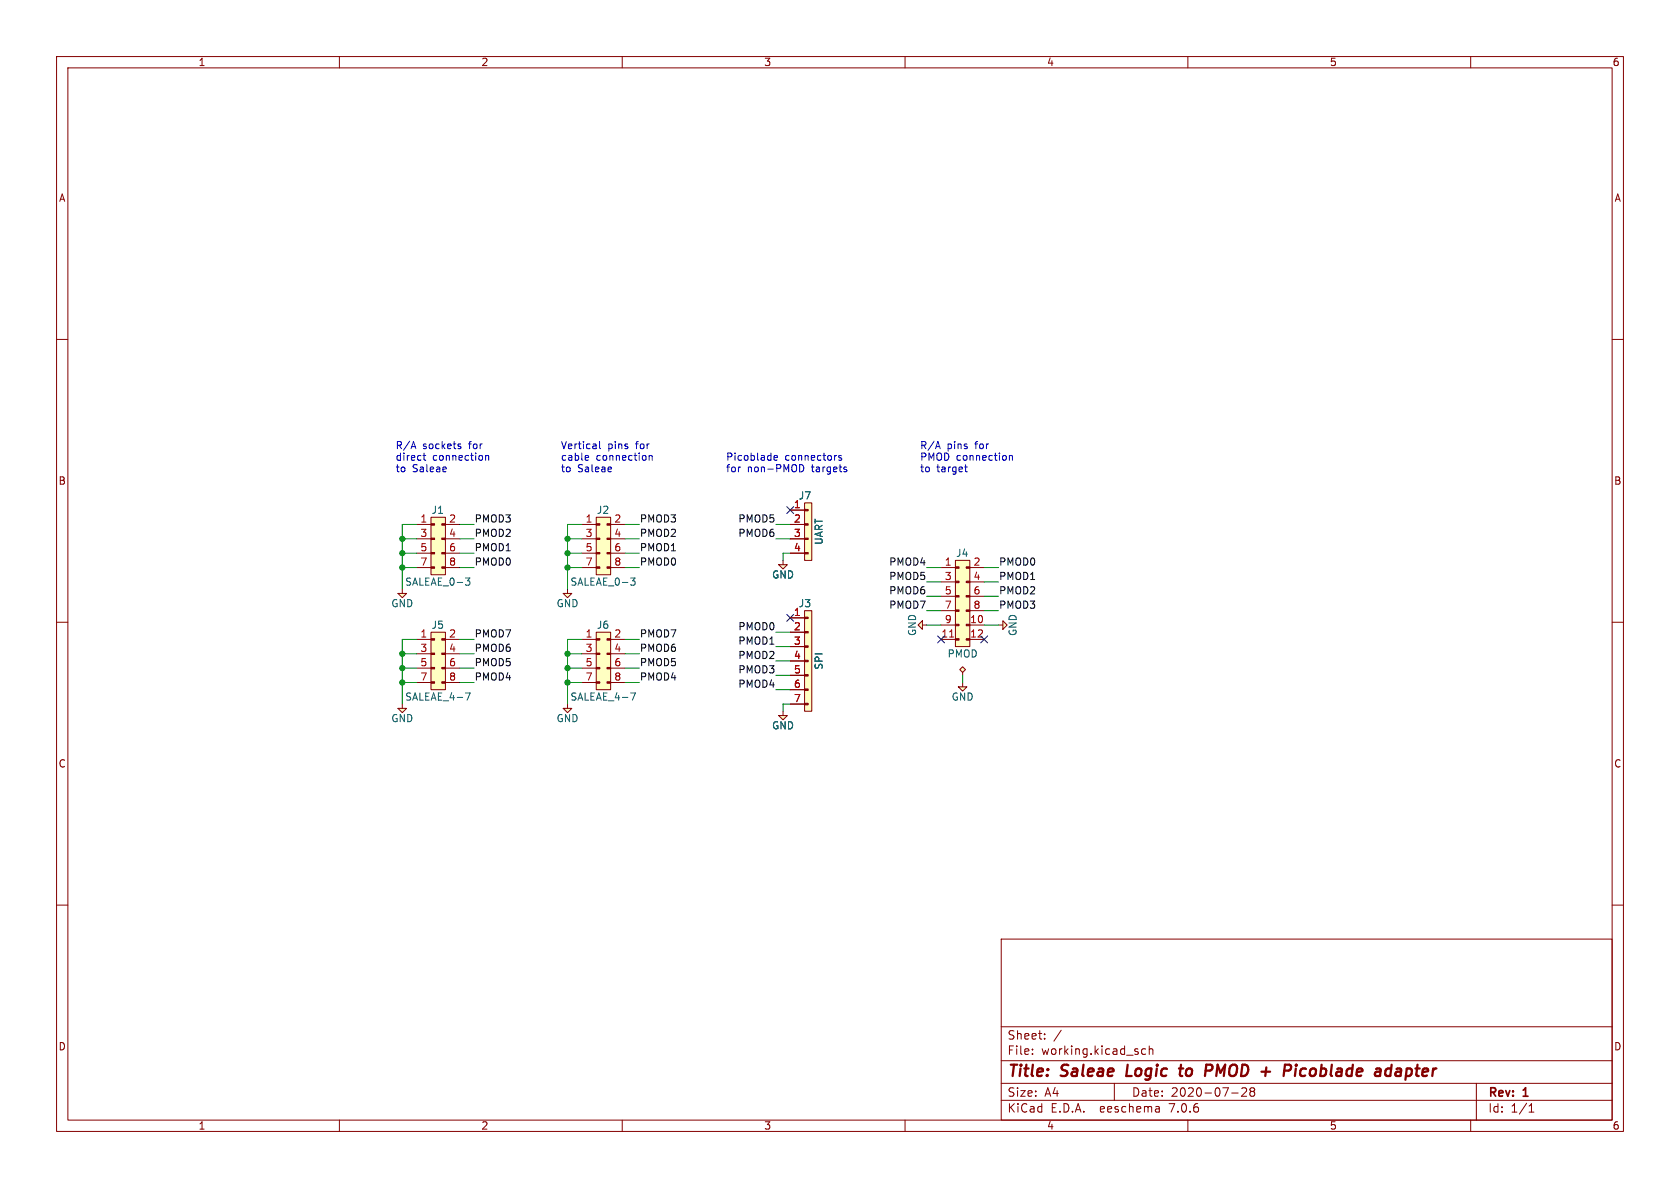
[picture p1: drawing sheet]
(kicad_sch (version 20230121) (generator eeschema)

 (paper "A4")

 (title_block
  (title "Saleae Logic to PMOD + Picoblade adapter")
  (date "2020-07-28")
  (rev "1"))

 (lib_symbols
  (symbol "pmod_picoblade-rescue:CONN_01x04-agg" (pin_names (offset 0.0254) hide) (in_bom yes) (on_board yes)
   (property "Reference" "J" (at -1.27 2.54 0) (effects (font (size 1.27 1.27)) (justify left)))
   (property "Value" "agg_CONN_01x04" (at -1.27 -10.16 0) (effects (font (size 1.27 1.27)) (justify left)))
   (property "Footprint" "" (at 0 0 0) (effects (font (size 1.27 1.27)) hide))
   (property "Datasheet" "" (at 0 0 0) (effects (font (size 1.27 1.27)) hide))
   (symbol "CONN_01x04-agg_0_1"
    (rectangle (start 0 -7.493) (end -0.635 -7.747) (stroke (width 0) (type solid)) (fill (type outline)))
    (rectangle (start 0 -4.953) (end -0.635 -5.207) (stroke (width 0) (type solid)) (fill (type outline)))
    (rectangle (start 0 -2.413) (end -0.635 -2.667) (stroke (width 0) (type solid)) (fill (type outline)))
    (rectangle (start 0 0.127) (end -0.635 -0.127) (stroke (width 0) (type solid)) (fill (type outline)))
    (rectangle (start 0 1.27) (end -1.27 -8.89) (stroke (width 0) (type solid)) (fill (type background))))
   (symbol "CONN_01x04-agg_1_1"
    (pin passive line (at 2.54 0 180) (length 2.54) (name "1" (effects (font (size 1.27 1.27)))) (number "1" (effects (font (size 1.27 1.27)))))
    (pin passive line (at 2.54 -2.54 180) (length 2.54) (name "2" (effects (font (size 1.27 1.27)))) (number "2" (effects (font (size 1.27 1.27)))))
    (pin passive line (at 2.54 -5.08 180) (length 2.54) (name "3" (effects (font (size 1.27 1.27)))) (number "3" (effects (font (size 1.27 1.27)))))
    (pin passive line (at 2.54 -7.62 180) (length 2.54) (name "4" (effects (font (size 1.27 1.27)))) (number "4" (effects (font (size 1.27 1.27)))))))
  (symbol "pmod_picoblade-rescue:CONN_01x07-agg" (pin_names (offset 0.0254) hide) (in_bom yes) (on_board yes)
   (property "Reference" "J" (at -1.27 2.54 0) (effects (font (size 1.27 1.27)) (justify left)))
   (property "Value" "agg_CONN_01x07" (at -1.27 -17.78 0) (effects (font (size 1.27 1.27)) (justify left)))
   (property "Footprint" "" (at 0 0 0) (effects (font (size 1.27 1.27)) hide))
   (property "Datasheet" "" (at 0 0 0) (effects (font (size 1.27 1.27)) hide))
   (symbol "CONN_01x07-agg_0_1"
    (rectangle (start 0 -15.113) (end -0.635 -15.367) (stroke (width 0) (type solid)) (fill (type outline)))
    (rectangle (start 0 -12.573) (end -0.635 -12.827) (stroke (width 0) (type solid)) (fill (type outline)))
    (rectangle (start 0 -10.033) (end -0.635 -10.287) (stroke (width 0) (type solid)) (fill (type outline)))
    (rectangle (start 0 -7.493) (end -0.635 -7.747) (stroke (width 0) (type solid)) (fill (type outline)))
    (rectangle (start 0 -4.953) (end -0.635 -5.207) (stroke (width 0) (type solid)) (fill (type outline)))
    (rectangle (start 0 -2.413) (end -0.635 -2.667) (stroke (width 0) (type solid)) (fill (type outline)))
    (rectangle (start 0 0.127) (end -0.635 -0.127) (stroke (width 0) (type solid)) (fill (type outline)))
    (rectangle (start 0 1.27) (end -1.27 -16.51) (stroke (width 0) (type solid)) (fill (type background))))
   (symbol "CONN_01x07-agg_1_1"
    (pin passive line (at 2.54 0 180) (length 2.54) (name "1" (effects (font (size 1.27 1.27)))) (number "1" (effects (font (size 1.27 1.27)))))
    (pin passive line (at 2.54 -2.54 180) (length 2.54) (name "2" (effects (font (size 1.27 1.27)))) (number "2" (effects (font (size 1.27 1.27)))))
    (pin passive line (at 2.54 -5.08 180) (length 2.54) (name "3" (effects (font (size 1.27 1.27)))) (number "3" (effects (font (size 1.27 1.27)))))
    (pin passive line (at 2.54 -7.62 180) (length 2.54) (name "4" (effects (font (size 1.27 1.27)))) (number "4" (effects (font (size 1.27 1.27)))))
    (pin passive line (at 2.54 -10.16 180) (length 2.54) (name "5" (effects (font (size 1.27 1.27)))) (number "5" (effects (font (size 1.27 1.27)))))
    (pin passive line (at 2.54 -12.7 180) (length 2.54) (name "6" (effects (font (size 1.27 1.27)))) (number "6" (effects (font (size 1.27 1.27)))))
    (pin passive line (at 2.54 -15.24 180) (length 2.54) (name "7" (effects (font (size 1.27 1.27)))) (number "7" (effects (font (size 1.27 1.27)))))))
  (symbol "pmod_picoblade-rescue:CONN_02x04-agg" (pin_names (offset 0.0254) hide) (in_bom yes) (on_board yes)
   (property "Reference" "J" (at -2.54 2.54 0) (effects (font (size 1.27 1.27)) (justify left)))
   (property "Value" "agg_CONN_02x04" (at -2.54 -10.16 0) (effects (font (size 1.27 1.27)) (justify left)))
   (property "Footprint" "" (at 0 0 0) (effects (font (size 1.27 1.27)) hide))
   (property "Datasheet" "" (at 0 0 0) (effects (font (size 1.27 1.27)) hide))
   (symbol "CONN_02x04-agg_0_1"
    (rectangle (start -2.54 -7.493) (end -1.905 -7.747) (stroke (width 0) (type solid)) (fill (type outline)))
    (rectangle (start -2.54 -4.953) (end -1.905 -5.207) (stroke (width 0) (type solid)) (fill (type outline)))
    (rectangle (start -2.54 -2.413) (end -1.905 -2.667) (stroke (width 0) (type solid)) (fill (type outline)))
    (rectangle (start -2.54 0.127) (end -1.905 -0.127) (stroke (width 0) (type solid)) (fill (type outline)))
    (rectangle (start 0 -7.493) (end -0.635 -7.747) (stroke (width 0) (type solid)) (fill (type outline)))
    (rectangle (start 0 -4.953) (end -0.635 -5.207) (stroke (width 0) (type solid)) (fill (type outline)))
    (rectangle (start 0 -2.413) (end -0.635 -2.667) (stroke (width 0) (type solid)) (fill (type outline)))
    (rectangle (start 0 0.127) (end -0.635 -0.127) (stroke (width 0) (type solid)) (fill (type outline)))
    (rectangle (start 0 1.27) (end -2.54 -8.89) (stroke (width 0) (type solid)) (fill (type background))))
   (symbol "CONN_02x04-agg_1_1"
    (pin passive line (at -5.08 0 0) (length 2.54) (name "1" (effects (font (size 1.27 1.27)))) (number "1" (effects (font (size 1.27 1.27)))))
    (pin passive line (at 2.54 0 180) (length 2.54) (name "2" (effects (font (size 1.27 1.27)))) (number "2" (effects (font (size 1.27 1.27)))))
    (pin passive line (at -5.08 -2.54 0) (length 2.54) (name "3" (effects (font (size 1.27 1.27)))) (number "3" (effects (font (size 1.27 1.27)))))
    (pin passive line (at 2.54 -2.54 180) (length 2.54) (name "4" (effects (font (size 1.27 1.27)))) (number "4" (effects (font (size 1.27 1.27)))))
    (pin passive line (at -5.08 -5.08 0) (length 2.54) (name "5" (effects (font (size 1.27 1.27)))) (number "5" (effects (font (size 1.27 1.27)))))
    (pin passive line (at 2.54 -5.08 180) (length 2.54) (name "6" (effects (font (size 1.27 1.27)))) (number "6" (effects (font (size 1.27 1.27)))))
    (pin passive line (at -5.08 -7.62 0) (length 2.54) (name "7" (effects (font (size 1.27 1.27)))) (number "7" (effects (font (size 1.27 1.27)))))
    (pin passive line (at 2.54 -7.62 180) (length 2.54) (name "8" (effects (font (size 1.27 1.27)))) (number "8" (effects (font (size 1.27 1.27)))))))
  (symbol "pmod_picoblade-rescue:CONN_02x06-agg" (pin_names (offset 0.0254) hide) (in_bom yes) (on_board yes)
   (property "Reference" "J" (at -2.54 2.54 0) (effects (font (size 1.27 1.27)) (justify left)))
   (property "Value" "agg_CONN_02x06" (at -2.54 -15.24 0) (effects (font (size 1.27 1.27)) (justify left)))
   (property "Footprint" "" (at 0 0 0) (effects (font (size 1.27 1.27)) hide))
   (property "Datasheet" "" (at 0 0 0) (effects (font (size 1.27 1.27)) hide))
   (symbol "CONN_02x06-agg_0_1"
    (rectangle (start -2.54 -12.573) (end -1.905 -12.827) (stroke (width 0) (type solid)) (fill (type outline)))
    (rectangle (start -2.54 -10.033) (end -1.905 -10.287) (stroke (width 0) (type solid)) (fill (type outline)))
    (rectangle (start -2.54 -7.493) (end -1.905 -7.747) (stroke (width 0) (type solid)) (fill (type outline)))
    (rectangle (start -2.54 -4.953) (end -1.905 -5.207) (stroke (width 0) (type solid)) (fill (type outline)))
    (rectangle (start -2.54 -2.413) (end -1.905 -2.667) (stroke (width 0) (type solid)) (fill (type outline)))
    (rectangle (start -2.54 0.127) (end -1.905 -0.127) (stroke (width 0) (type solid)) (fill (type outline)))
    (rectangle (start 0 -12.573) (end -0.635 -12.827) (stroke (width 0) (type solid)) (fill (type outline)))
    (rectangle (start 0 -10.033) (end -0.635 -10.287) (stroke (width 0) (type solid)) (fill (type outline)))
    (rectangle (start 0 -7.493) (end -0.635 -7.747) (stroke (width 0) (type solid)) (fill (type outline)))
    (rectangle (start 0 -4.953) (end -0.635 -5.207) (stroke (width 0) (type solid)) (fill (type outline)))
    (rectangle (start 0 -2.413) (end -0.635 -2.667) (stroke (width 0) (type solid)) (fill (type outline)))
    (rectangle (start 0 0.127) (end -0.635 -0.127) (stroke (width 0) (type solid)) (fill (type outline)))
    (rectangle (start 0 1.27) (end -2.54 -13.97) (stroke (width 0) (type solid)) (fill (type background))))
   (symbol "CONN_02x06-agg_1_1"
    (pin passive line (at -5.08 0 0) (length 2.54) (name "1" (effects (font (size 1.27 1.27)))) (number "1" (effects (font (size 1.27 1.27)))))
    (pin passive line (at 2.54 -10.16 180) (length 2.54) (name "10" (effects (font (size 1.27 1.27)))) (number "10" (effects (font (size 1.27 1.27)))))
    (pin passive line (at -5.08 -12.7 0) (length 2.54) (name "11" (effects (font (size 1.27 1.27)))) (number "11" (effects (font (size 1.27 1.27)))))
    (pin passive line (at 2.54 -12.7 180) (length 2.54) (name "12" (effects (font (size 1.27 1.27)))) (number "12" (effects (font (size 1.27 1.27)))))
    (pin passive line (at 2.54 0 180) (length 2.54) (name "2" (effects (font (size 1.27 1.27)))) (number "2" (effects (font (size 1.27 1.27)))))
    (pin passive line (at -5.08 -2.54 0) (length 2.54) (name "3" (effects (font (size 1.27 1.27)))) (number "3" (effects (font (size 1.27 1.27)))))
    (pin passive line (at 2.54 -2.54 180) (length 2.54) (name "4" (effects (font (size 1.27 1.27)))) (number "4" (effects (font (size 1.27 1.27)))))
    (pin passive line (at -5.08 -5.08 0) (length 2.54) (name "5" (effects (font (size 1.27 1.27)))) (number "5" (effects (font (size 1.27 1.27)))))
    (pin passive line (at 2.54 -5.08 180) (length 2.54) (name "6" (effects (font (size 1.27 1.27)))) (number "6" (effects (font (size 1.27 1.27)))))
    (pin passive line (at -5.08 -7.62 0) (length 2.54) (name "7" (effects (font (size 1.27 1.27)))) (number "7" (effects (font (size 1.27 1.27)))))
    (pin passive line (at 2.54 -7.62 180) (length 2.54) (name "8" (effects (font (size 1.27 1.27)))) (number "8" (effects (font (size 1.27 1.27)))))
    (pin passive line (at -5.08 -10.16 0) (length 2.54) (name "9" (effects (font (size 1.27 1.27)))) (number "9" (effects (font (size 1.27 1.27)))))))
  (symbol "pmod_picoblade-rescue:GND-agg" (power) (pin_numbers hide) (pin_names (offset 1.016) hide) (in_bom yes) (on_board yes)
   (property "Reference" "#PWR" (at -3.302 1.016 0) (effects (font (size 1.27 1.27)) (justify left) hide))
   (property "Value" "GND-agg" (at 0 -2.54 0) (effects (font (size 1.27 1.27))))
   (property "Footprint" "" (at 0 0 0) (effects (font (size 1.27 1.27)) hide))
   (property "Datasheet" "" (at 0 0 0) (effects (font (size 1.27 1.27)) hide))
   (symbol "GND-agg_0_1"
    (polyline (pts (xy 0 0) (xy 0 -0.762)) (stroke (width 0) (type solid)) (fill (type none)))
    (polyline (pts (xy -0.762 -0.762) (xy 0.762 -0.762) (xy 0 -1.524) (xy -0.762 -0.762)) (stroke (width 0) (type solid)) (fill (type background))))
   (symbol "GND-agg_1_1"
    (pin power_in line (at 0 0 180) (length 0) hide (name "GND" (effects (font (size 1.27 1.27)))) (number "1" (effects (font (size 1.27 1.27)))))))
  (symbol "pmod_picoblade-rescue:PWR-agg" (power) (pin_numbers hide) (pin_names (offset 1.016) hide) (in_bom yes) (on_board yes)
   (property "Reference" "#FLG" (at 0 4.064 0) (effects (font (size 1.27 1.27)) hide))
   (property "Value" "PWR-agg" (at 0 2.286 0) (effects (font (size 1.27 1.27))))
   (property "Footprint" "" (at 0 0 0) (effects (font (size 1.27 1.27)) hide))
   (property "Datasheet" "" (at 0 0 0) (effects (font (size 1.27 1.27)) hide))
   (symbol "PWR-agg_0_1"
    (polyline (pts (xy 0 0.508) (xy -0.508 1.016) (xy 0 1.524) (xy 0.508 1.016) (xy 0 0.508)) (stroke (width 0) (type solid)) (fill (type background))))
   (symbol "PWR-agg_1_1"
    (pin power_out line (at 0 0 90) (length 0.508) (name "pwr" (effects (font (size 1.27 1.27)))) (number "1" (effects (font (size 1.27 1.27))))))))

 (junction (at 71.12 100.33) (diameter 0) (color 0 0 0 0))
 (junction (at 100.33 97.79) (diameter 0) (color 0 0 0 0))
 (junction (at 100.33 100.33) (diameter 0) (color 0 0 0 0))
 (junction (at 100.33 120.65) (diameter 0) (color 0 0 0 0))
 (junction (at 100.33 95.25) (diameter 0) (color 0 0 0 0))
 (junction (at 100.33 118.11) (diameter 0) (color 0 0 0 0))
 (junction (at 71.12 95.25) (diameter 0) (color 0 0 0 0))
 (junction (at 71.12 118.11) (diameter 0) (color 0 0 0 0))
 (junction (at 71.12 115.57) (diameter 0) (color 0 0 0 0))
 (junction (at 100.33 115.57) (diameter 0) (color 0 0 0 0))
 (junction (at 71.12 97.79) (diameter 0) (color 0 0 0 0))
 (junction (at 71.12 120.65) (diameter 0) (color 0 0 0 0))

 (no_connect (at 166.37 113.03))
 (no_connect (at 139.7 90.17))
 (no_connect (at 173.99 113.03))
 (no_connect (at 139.7 109.22))

 (wire (pts (xy 100.33 100.33) (xy 100.33 97.79)) (stroke (width 0) (type default)))
 (wire (pts (xy 173.99 110.49) (xy 176.53 110.49)) (stroke (width 0) (type default)))
 (wire (pts (xy 137.16 95.25) (xy 139.7 95.25)) (stroke (width 0) (type default)))
 (wire (pts (xy 138.43 97.79) (xy 139.7 97.79)) (stroke (width 0) (type default)))
 (wire (pts (xy 71.12 97.79) (xy 73.66 97.79)) (stroke (width 0) (type default)))
 (wire (pts (xy 100.33 104.14) (xy 100.33 100.33)) (stroke (width 0) (type default)))
 (wire (pts (xy 100.33 120.65) (xy 100.33 118.11)) (stroke (width 0) (type default)))
 (wire (pts (xy 102.87 100.33) (xy 100.33 100.33)) (stroke (width 0) (type default)))
 (wire (pts (xy 100.33 118.11) (xy 102.87 118.11)) (stroke (width 0) (type default)))
 (wire (pts (xy 71.12 118.11) (xy 73.66 118.11)) (stroke (width 0) (type default)))
 (wire (pts (xy 71.12 95.25) (xy 71.12 92.71)) (stroke (width 0) (type default)))
 (wire (pts (xy 110.49 118.11) (xy 113.03 118.11)) (stroke (width 0) (type default)))
 (wire (pts (xy 138.43 125.73) (xy 138.43 124.46)) (stroke (width 0) (type default)))
 (wire (pts (xy 110.49 115.57) (xy 113.03 115.57)) (stroke (width 0) (type default)))
 (wire (pts (xy 166.37 100.33) (xy 163.83 100.33)) (stroke (width 0) (type default)))
 (wire (pts (xy 100.33 92.71) (xy 102.87 92.71)) (stroke (width 0) (type default)))
 (wire (pts (xy 73.66 115.57) (xy 71.12 115.57)) (stroke (width 0) (type default)))
 (wire (pts (xy 73.66 95.25) (xy 71.12 95.25)) (stroke (width 0) (type default)))
 (wire (pts (xy 110.49 120.65) (xy 113.03 120.65)) (stroke (width 0) (type default)))
 (wire (pts (xy 173.99 107.95) (xy 176.53 107.95)) (stroke (width 0) (type default)))
 (wire (pts (xy 166.37 107.95) (xy 163.83 107.95)) (stroke (width 0) (type default)))
 (wire (pts (xy 102.87 95.25) (xy 100.33 95.25)) (stroke (width 0) (type default)))
 (wire (pts (xy 102.87 120.65) (xy 100.33 120.65)) (stroke (width 0) (type default)))
 (wire (pts (xy 110.49 100.33) (xy 113.03 100.33)) (stroke (width 0) (type default)))
 (wire (pts (xy 137.16 121.92) (xy 139.7 121.92)) (stroke (width 0) (type default)))
 (wire (pts (xy 173.99 102.87) (xy 176.53 102.87)) (stroke (width 0) (type default)))
 (wire (pts (xy 81.28 92.71) (xy 83.82 92.71)) (stroke (width 0) (type default)))
 (wire (pts (xy 71.12 113.03) (xy 73.66 113.03)) (stroke (width 0) (type default)))
 (wire (pts (xy 137.16 92.71) (xy 139.7 92.71)) (stroke (width 0) (type default)))
 (wire (pts (xy 100.33 118.11) (xy 100.33 115.57)) (stroke (width 0) (type default)))
 (wire (pts (xy 71.12 104.14) (xy 71.12 100.33)) (stroke (width 0) (type default)))
 (wire (pts (xy 81.28 120.65) (xy 83.82 120.65)) (stroke (width 0) (type default)))
 (wire (pts (xy 166.37 105.41) (xy 163.83 105.41)) (stroke (width 0) (type default)))
 (wire (pts (xy 71.12 97.79) (xy 71.12 95.25)) (stroke (width 0) (type default)))
 (wire (pts (xy 137.16 114.3) (xy 139.7 114.3)) (stroke (width 0) (type default)))
 (wire (pts (xy 71.12 92.71) (xy 73.66 92.71)) (stroke (width 0) (type default)))
 (wire (pts (xy 81.28 95.25) (xy 83.82 95.25)) (stroke (width 0) (type default)))
 (wire (pts (xy 102.87 115.57) (xy 100.33 115.57)) (stroke (width 0) (type default)))
 (wire (pts (xy 100.33 113.03) (xy 102.87 113.03)) (stroke (width 0) (type default)))
 (wire (pts (xy 110.49 95.25) (xy 113.03 95.25)) (stroke (width 0) (type default)))
 (wire (pts (xy 173.99 100.33) (xy 176.53 100.33)) (stroke (width 0) (type default)))
 (wire (pts (xy 71.12 115.57) (xy 71.12 113.03)) (stroke (width 0) (type default)))
 (wire (pts (xy 71.12 120.65) (xy 71.12 118.11)) (stroke (width 0) (type default)))
 (wire (pts (xy 100.33 124.46) (xy 100.33 120.65)) (stroke (width 0) (type default)))
 (wire (pts (xy 137.16 119.38) (xy 139.7 119.38)) (stroke (width 0) (type default)))
 (wire (pts (xy 81.28 115.57) (xy 83.82 115.57)) (stroke (width 0) (type default)))
 (wire (pts (xy 71.12 118.11) (xy 71.12 115.57)) (stroke (width 0) (type default)))
 (wire (pts (xy 100.33 95.25) (xy 100.33 92.71)) (stroke (width 0) (type default)))
 (wire (pts (xy 166.37 102.87) (xy 163.83 102.87)) (stroke (width 0) (type default)))
 (wire (pts (xy 81.28 113.03) (xy 83.82 113.03)) (stroke (width 0) (type default)))
 (wire (pts (xy 100.33 97.79) (xy 100.33 95.25)) (stroke (width 0) (type default)))
 (wire (pts (xy 170.18 119.38) (xy 170.18 120.65)) (stroke (width 0) (type default)))
 (wire (pts (xy 71.12 124.46) (xy 71.12 120.65)) (stroke (width 0) (type default)))
 (wire (pts (xy 81.28 118.11) (xy 83.82 118.11)) (stroke (width 0) (type default)))
 (wire (pts (xy 81.28 100.33) (xy 83.82 100.33)) (stroke (width 0) (type default)))
 (wire (pts (xy 137.16 116.84) (xy 139.7 116.84)) (stroke (width 0) (type default)))
 (wire (pts (xy 173.99 105.41) (xy 176.53 105.41)) (stroke (width 0) (type default)))
 (wire (pts (xy 110.49 97.79) (xy 113.03 97.79)) (stroke (width 0) (type default)))
 (wire (pts (xy 73.66 100.33) (xy 71.12 100.33)) (stroke (width 0) (type default)))
 (wire (pts (xy 137.16 111.76) (xy 139.7 111.76)) (stroke (width 0) (type default)))
 (wire (pts (xy 138.43 124.46) (xy 139.7 124.46)) (stroke (width 0) (type default)))
 (wire (pts (xy 100.33 97.79) (xy 102.87 97.79)) (stroke (width 0) (type default)))
 (wire (pts (xy 81.28 97.79) (xy 83.82 97.79)) (stroke (width 0) (type default)))
 (wire (pts (xy 138.43 99.06) (xy 138.43 97.79)) (stroke (width 0) (type default)))
 (wire (pts (xy 110.49 92.71) (xy 113.03 92.71)) (stroke (width 0) (type default)))
 (wire (pts (xy 73.66 120.65) (xy 71.12 120.65)) (stroke (width 0) (type default)))
 (wire (pts (xy 71.12 100.33) (xy 71.12 97.79)) (stroke (width 0) (type default)))
 (wire (pts (xy 110.49 113.03) (xy 113.03 113.03)) (stroke (width 0) (type default)))
 (wire (pts (xy 166.37 110.49) (xy 163.83 110.49)) (stroke (width 0) (type default)))
 (wire (pts (xy 100.33 115.57) (xy 100.33 113.03)) (stroke (width 0) (type default)))

 (text "R/A sockets for\ndirect connection\nto Saleae" (at 69.85 83.82 0) (effects (font (size 1.27 1.27)) (justify left bottom)))
 (text "R/A pins for\nPMOD connection\nto target" (at 162.56 83.82 0) (effects (font (size 1.27 1.27)) (justify left bottom)))
 (text "Picoblade connectors\nfor non-PMOD targets" (at 128.27 83.82 0) (effects (font (size 1.27 1.27)) (justify left bottom)))
 (text "Vertical pins for\ncable connection\nto Saleae" (at 99.06 83.82 0) (effects (font (size 1.27 1.27)) (justify left bottom)))

 (label "PMOD5" (at 163.83 102.87 180) (effects (font (size 1.27 1.27)) (justify right bottom)))
 (label "PMOD3" (at 176.53 107.95 0) (effects (font (size 1.27 1.27)) (justify left bottom)))
 (label "PMOD3" (at 83.82 92.71 0) (effects (font (size 1.27 1.27)) (justify left bottom)))
 (label "PMOD5" (at 137.16 92.71 180) (effects (font (size 1.27 1.27)) (justify right bottom)))
 (label "PMOD6" (at 163.83 105.41 180) (effects (font (size 1.27 1.27)) (justify right bottom)))
 (label "PMOD5" (at 83.82 118.11 0) (effects (font (size 1.27 1.27)) (justify left bottom)))
 (label "PMOD4" (at 83.82 120.65 0) (effects (font (size 1.27 1.27)) (justify left bottom)))
 (label "PMOD0" (at 137.16 111.76 180) (effects (font (size 1.27 1.27)) (justify right bottom)))
 (label "PMOD2" (at 176.53 105.41 0) (effects (font (size 1.27 1.27)) (justify left bottom)))
 (label "PMOD0" (at 113.03 100.33 0) (effects (font (size 1.27 1.27)) (justify left bottom)))
 (label "PMOD2" (at 113.03 95.25 0) (effects (font (size 1.27 1.27)) (justify left bottom)))
 (label "PMOD0" (at 83.82 100.33 0) (effects (font (size 1.27 1.27)) (justify left bottom)))
 (label "PMOD6" (at 137.16 95.25 180) (effects (font (size 1.27 1.27)) (justify right bottom)))
 (label "PMOD7" (at 113.03 113.03 0) (effects (font (size 1.27 1.27)) (justify left bottom)))
 (label "PMOD2" (at 83.82 95.25 0) (effects (font (size 1.27 1.27)) (justify left bottom)))
 (label "PMOD7" (at 83.82 113.03 0) (effects (font (size 1.27 1.27)) (justify left bottom)))
 (label "PMOD4" (at 113.03 120.65 0) (effects (font (size 1.27 1.27)) (justify left bottom)))
 (label "PMOD6" (at 113.03 115.57 0) (effects (font (size 1.27 1.27)) (justify left bottom)))
 (label "PMOD3" (at 113.03 92.71 0) (effects (font (size 1.27 1.27)) (justify left bottom)))
 (label "PMOD4" (at 163.83 100.33 180) (effects (font (size 1.27 1.27)) (justify right bottom)))
 (label "PMOD1" (at 113.03 97.79 0) (effects (font (size 1.27 1.27)) (justify left bottom)))
 (label "PMOD3" (at 137.16 119.38 180) (effects (font (size 1.27 1.27)) (justify right bottom)))
 (label "PMOD2" (at 137.16 116.84 180) (effects (font (size 1.27 1.27)) (justify right bottom)))
 (label "PMOD1" (at 83.82 97.79 0) (effects (font (size 1.27 1.27)) (justify left bottom)))
 (label "PMOD0" (at 176.53 100.33 0) (effects (font (size 1.27 1.27)) (justify left bottom)))
 (label "PMOD4" (at 137.16 121.92 180) (effects (font (size 1.27 1.27)) (justify right bottom)))
 (label "PMOD6" (at 83.82 115.57 0) (effects (font (size 1.27 1.27)) (justify left bottom)))
 (label "PMOD1" (at 137.16 114.3 180) (effects (font (size 1.27 1.27)) (justify right bottom)))
 (label "PMOD7" (at 163.83 107.95 180) (effects (font (size 1.27 1.27)) (justify right bottom)))
 (label "PMOD5" (at 113.03 118.11 0) (effects (font (size 1.27 1.27)) (justify left bottom)))
 (label "PMOD1" (at 176.53 102.87 0) (effects (font (size 1.27 1.27)) (justify left bottom)))

 (symbol (lib_id "pmod_picoblade-rescue:CONN_02x06-agg") (at 171.45 100.33 0) (unit 1) (in_bom yes) (on_board yes) (dnp no)
  (property "Reference" "J4" (at 168.91 97.79 0) (effects (font (size 1.27 1.27)) (justify left)))
  (property "Value" "PMOD" (at 170.18 115.57 0) (effects (font (size 1.27 1.27))))
  (property "Footprint" "agg:DIL-254P-12" (at 171.45 100.33 0) (effects (font (size 1.27 1.27)) hide))
  (property "Datasheet" "" (at 171.45 100.33 0) (effects (font (size 1.27 1.27)) hide))
  (property "Farnell" "2032721" (at 171.45 100.33 0) (effects (font (size 1.27 1.27)) hide)) (pin "1") (pin "10") (pin "11") (pin "12") (pin "2") (pin "3") (pin "4") (pin "5") (pin "6") (pin "7") (pin "8") (pin "9"))

 (symbol (lib_id "pmod_picoblade-rescue:GND-agg") (at 163.83 110.49 270) (unit 1) (in_bom yes) (on_board yes) (dnp no)
  (property "Reference" "#PWR05" (at 164.846 107.188 0) (effects (font (size 1.27 1.27)) (justify left) hide))
  (property "Value" "GND" (at 161.29 110.49 0) (effects (font (size 1.27 1.27))))
  (property "Footprint" "" (at 163.83 110.49 0) (effects (font (size 1.27 1.27)) hide))
  (property "Datasheet" "" (at 163.83 110.49 0) (effects (font (size 1.27 1.27)) hide)) (pin "1"))

 (symbol (lib_id "pmod_picoblade-rescue:GND-agg") (at 176.53 110.49 90) (unit 1) (in_bom yes) (on_board yes) (dnp no)
  (property "Reference" "#PWR06" (at 175.514 113.792 0) (effects (font (size 1.27 1.27)) (justify left) hide))
  (property "Value" "GND" (at 179.07 110.49 0) (effects (font (size 1.27 1.27))))
  (property "Footprint" "" (at 176.53 110.49 0) (effects (font (size 1.27 1.27)) hide))
  (property "Datasheet" "" (at 176.53 110.49 0) (effects (font (size 1.27 1.27)) hide)) (pin "1"))

 (symbol (lib_id "pmod_picoblade-rescue:CONN_02x04-agg") (at 107.95 92.71 0) (unit 1) (in_bom yes) (on_board yes) (dnp no)
  (property "Reference" "J2" (at 105.41 90.17 0) (effects (font (size 1.27 1.27)) (justify left)))
  (property "Value" "SALEAE_0-3" (at 106.68 102.87 0) (effects (font (size 1.27 1.27))))
  (property "Footprint" "agg:DIL-254P-08" (at 107.95 92.71 0) (effects (font (size 1.27 1.27)) hide))
  (property "Datasheet" "" (at 107.95 92.71 0) (effects (font (size 1.27 1.27)) hide))
  (property "Farnell" "2856692" (at 107.95 92.71 0) (effects (font (size 1.27 1.27)) hide)) (pin "1") (pin "2") (pin "3") (pin "4") (pin "5") (pin "6") (pin "7") (pin "8"))

 (symbol (lib_id "pmod_picoblade-rescue:CONN_02x04-agg") (at 107.95 113.03 0) (unit 1) (in_bom yes) (on_board yes) (dnp no)
  (property "Reference" "J6" (at 105.41 110.49 0) (effects (font (size 1.27 1.27)) (justify left)))
  (property "Value" "SALEAE_4-7" (at 106.68 123.19 0) (effects (font (size 1.27 1.27))))
  (property "Footprint" "agg:DIL-254P-08" (at 107.95 113.03 0) (effects (font (size 1.27 1.27)) hide))
  (property "Datasheet" "" (at 107.95 113.03 0) (effects (font (size 1.27 1.27)) hide))
  (property "Farnell" "2856692" (at 107.95 113.03 0) (effects (font (size 1.27 1.27)) hide)) (pin "1") (pin "2") (pin "3") (pin "4") (pin "5") (pin "6") (pin "7") (pin "8"))

 (symbol (lib_id "pmod_picoblade-rescue:GND-agg") (at 100.33 104.14 0) (unit 1) (in_bom yes) (on_board yes) (dnp no)
  (property "Reference" "#PWR04" (at 97.028 103.124 0) (effects (font (size 1.27 1.27)) (justify left) hide))
  (property "Value" "GND" (at 100.33 106.68 0) (effects (font (size 1.27 1.27))))
  (property "Footprint" "" (at 100.33 104.14 0) (effects (font (size 1.27 1.27)) hide))
  (property "Datasheet" "" (at 100.33 104.14 0) (effects (font (size 1.27 1.27)) hide)) (pin "1"))

 (symbol (lib_id "pmod_picoblade-rescue:PWR-agg") (at 170.18 119.38 0) (unit 1) (in_bom yes) (on_board yes) (dnp no)
  (property "Reference" "#FLG0102" (at 170.18 115.316 0) (effects (font (size 1.27 1.27)) hide))
  (property "Value" "PWR" (at 170.18 117.094 0) (effects (font (size 1.27 1.27)) hide))
  (property "Footprint" "" (at 170.18 119.38 0) (effects (font (size 1.27 1.27)) hide))
  (property "Datasheet" "" (at 170.18 119.38 0) (effects (font (size 1.27 1.27)) hide)) (pin "1"))

 (symbol (lib_id "pmod_picoblade-rescue:GND-agg") (at 170.18 120.65 0) (unit 1) (in_bom yes) (on_board yes) (dnp no)
  (property "Reference" "#PWR0103" (at 166.878 119.634 0) (effects (font (size 1.27 1.27)) (justify left) hide))
  (property "Value" "GND" (at 170.18 123.19 0) (effects (font (size 1.27 1.27))))
  (property "Footprint" "" (at 170.18 120.65 0) (effects (font (size 1.27 1.27)) hide))
  (property "Datasheet" "" (at 170.18 120.65 0) (effects (font (size 1.27 1.27)) hide)) (pin "1"))

 (symbol (lib_id "pmod_picoblade-rescue:GND-agg") (at 100.33 124.46 0) (unit 1) (in_bom yes) (on_board yes) (dnp no)
  (property "Reference" "#PWR012" (at 97.028 123.444 0) (effects (font (size 1.27 1.27)) (justify left) hide))
  (property "Value" "GND" (at 100.33 127 0) (effects (font (size 1.27 1.27))))
  (property "Footprint" "" (at 100.33 124.46 0) (effects (font (size 1.27 1.27)) hide))
  (property "Datasheet" "" (at 100.33 124.46 0) (effects (font (size 1.27 1.27)) hide)) (pin "1"))

 (symbol (lib_id "pmod_picoblade-rescue:CONN_01x07-agg") (at 142.24 109.22 0) (mirror y) (unit 1) (in_bom yes) (on_board yes) (dnp no)
  (property "Reference" "J3" (at 143.51 106.68 0) (effects (font (size 1.27 1.27)) (justify left)))
  (property "Value" "SPI" (at 144.78 116.84 90) (effects (font (size 1.27 1.27))))
  (property "Footprint" "agg:MOLEX-PICOBLADE-53398-0771" (at 142.24 109.22 0) (effects (font (size 1.27 1.27)) hide))
  (property "Datasheet" "" (at 142.24 109.22 0) (effects (font (size 1.27 1.27)) hide))
  (property "Farnell" "9786368" (at 142.24 109.22 0) (effects (font (size 1.27 1.27)) hide)) (pin "1") (pin "2") (pin "3") (pin "4") (pin "5") (pin "6") (pin "7"))

 (symbol (lib_id "pmod_picoblade-rescue:GND-agg") (at 138.43 125.73 0) (unit 1) (in_bom yes) (on_board yes) (dnp no)
  (property "Reference" "#PWR010" (at 135.128 124.714 0) (effects (font (size 1.27 1.27)) (justify left) hide))
  (property "Value" "GND" (at 138.43 128.27 0) (effects (font (size 1.27 1.27))))
  (property "Footprint" "" (at 138.43 125.73 0) (effects (font (size 1.27 1.27)) hide))
  (property "Datasheet" "" (at 138.43 125.73 0) (effects (font (size 1.27 1.27)) hide)) (pin "1"))

 (symbol (lib_id "pmod_picoblade-rescue:CONN_02x04-agg") (at 78.74 92.71 0) (unit 1) (in_bom yes) (on_board yes) (dnp no)
  (property "Reference" "J1" (at 76.2 90.17 0) (effects (font (size 1.27 1.27)) (justify left)))
  (property "Value" "SALEAE_0-3" (at 77.47 102.87 0) (effects (font (size 1.27 1.27))))
  (property "Footprint" "agg:DIL-254P-08" (at 78.74 92.71 0) (effects (font (size 1.27 1.27)) hide))
  (property "Datasheet" "" (at 78.74 92.71 0) (effects (font (size 1.27 1.27)) hide))
  (property "Farnell" "1668343" (at 78.74 92.71 0) (effects (font (size 1.27 1.27)) hide)) (pin "1") (pin "2") (pin "3") (pin "4") (pin "5") (pin "6") (pin "7") (pin "8"))

 (symbol (lib_id "pmod_picoblade-rescue:CONN_02x04-agg") (at 78.74 113.03 0) (unit 1) (in_bom yes) (on_board yes) (dnp no)
  (property "Reference" "J5" (at 76.2 110.49 0) (effects (font (size 1.27 1.27)) (justify left)))
  (property "Value" "SALEAE_4-7" (at 77.47 123.19 0) (effects (font (size 1.27 1.27))))
  (property "Footprint" "agg:DIL-254P-08" (at 78.74 113.03 0) (effects (font (size 1.27 1.27)) hide))
  (property "Datasheet" "" (at 78.74 113.03 0) (effects (font (size 1.27 1.27)) hide))
  (property "Farnell" "1668343" (at 78.74 113.03 0) (effects (font (size 1.27 1.27)) hide)) (pin "1") (pin "2") (pin "3") (pin "4") (pin "5") (pin "6") (pin "7") (pin "8"))

 (symbol (lib_id "pmod_picoblade-rescue:GND-agg") (at 71.12 104.14 0) (unit 1) (in_bom yes) (on_board yes) (dnp no)
  (property "Reference" "#PWR03" (at 67.818 103.124 0) (effects (font (size 1.27 1.27)) (justify left) hide))
  (property "Value" "GND" (at 71.12 106.68 0) (effects (font (size 1.27 1.27))))
  (property "Footprint" "" (at 71.12 104.14 0) (effects (font (size 1.27 1.27)) hide))
  (property "Datasheet" "" (at 71.12 104.14 0) (effects (font (size 1.27 1.27)) hide)) (pin "1"))

 (symbol (lib_id "pmod_picoblade-rescue:GND-agg") (at 71.12 124.46 0) (unit 1) (in_bom yes) (on_board yes) (dnp no)
  (property "Reference" "#PWR011" (at 67.818 123.444 0) (effects (font (size 1.27 1.27)) (justify left) hide))
  (property "Value" "GND" (at 71.12 127 0) (effects (font (size 1.27 1.27))))
  (property "Footprint" "" (at 71.12 124.46 0) (effects (font (size 1.27 1.27)) hide))
  (property "Datasheet" "" (at 71.12 124.46 0) (effects (font (size 1.27 1.27)) hide)) (pin "1"))

 (symbol (lib_id "pmod_picoblade-rescue:CONN_01x04-agg") (at 142.24 90.17 0) (mirror y) (unit 1) (in_bom yes) (on_board yes) (dnp no)
  (property "Reference" "J7" (at 143.51 87.63 0) (effects (font (size 1.27 1.27)) (justify left)))
  (property "Value" "UART" (at 144.78 93.98 90) (effects (font (size 1.27 1.27))))
  (property "Footprint" "agg:MOLEX-PICOBLADE-53398-0471" (at 142.24 90.17 0) (effects (font (size 1.27 1.27)) hide))
  (property "Datasheet" "" (at 142.24 90.17 0) (effects (font (size 1.27 1.27)) hide))
  (property "Farnell" "1125367" (at 142.24 90.17 0) (effects (font (size 1.27 1.27)) hide)) (pin "1") (pin "2") (pin "3") (pin "4"))

 (symbol (lib_id "pmod_picoblade-rescue:GND-agg") (at 138.43 99.06 0) (unit 1) (in_bom yes) (on_board yes) (dnp no)
  (property "Reference" "#PWR0102" (at 135.128 98.044 0) (effects (font (size 1.27 1.27)) (justify left) hide))
  (property "Value" "GND" (at 138.43 101.6 0) (effects (font (size 1.27 1.27))))
  (property "Footprint" "" (at 138.43 99.06 0) (effects (font (size 1.27 1.27)) hide))
  (property "Datasheet" "" (at 138.43 99.06 0) (effects (font (size 1.27 1.27)) hide)) (pin "1"))

 (sheet_instances (path "" (page "1"))))
